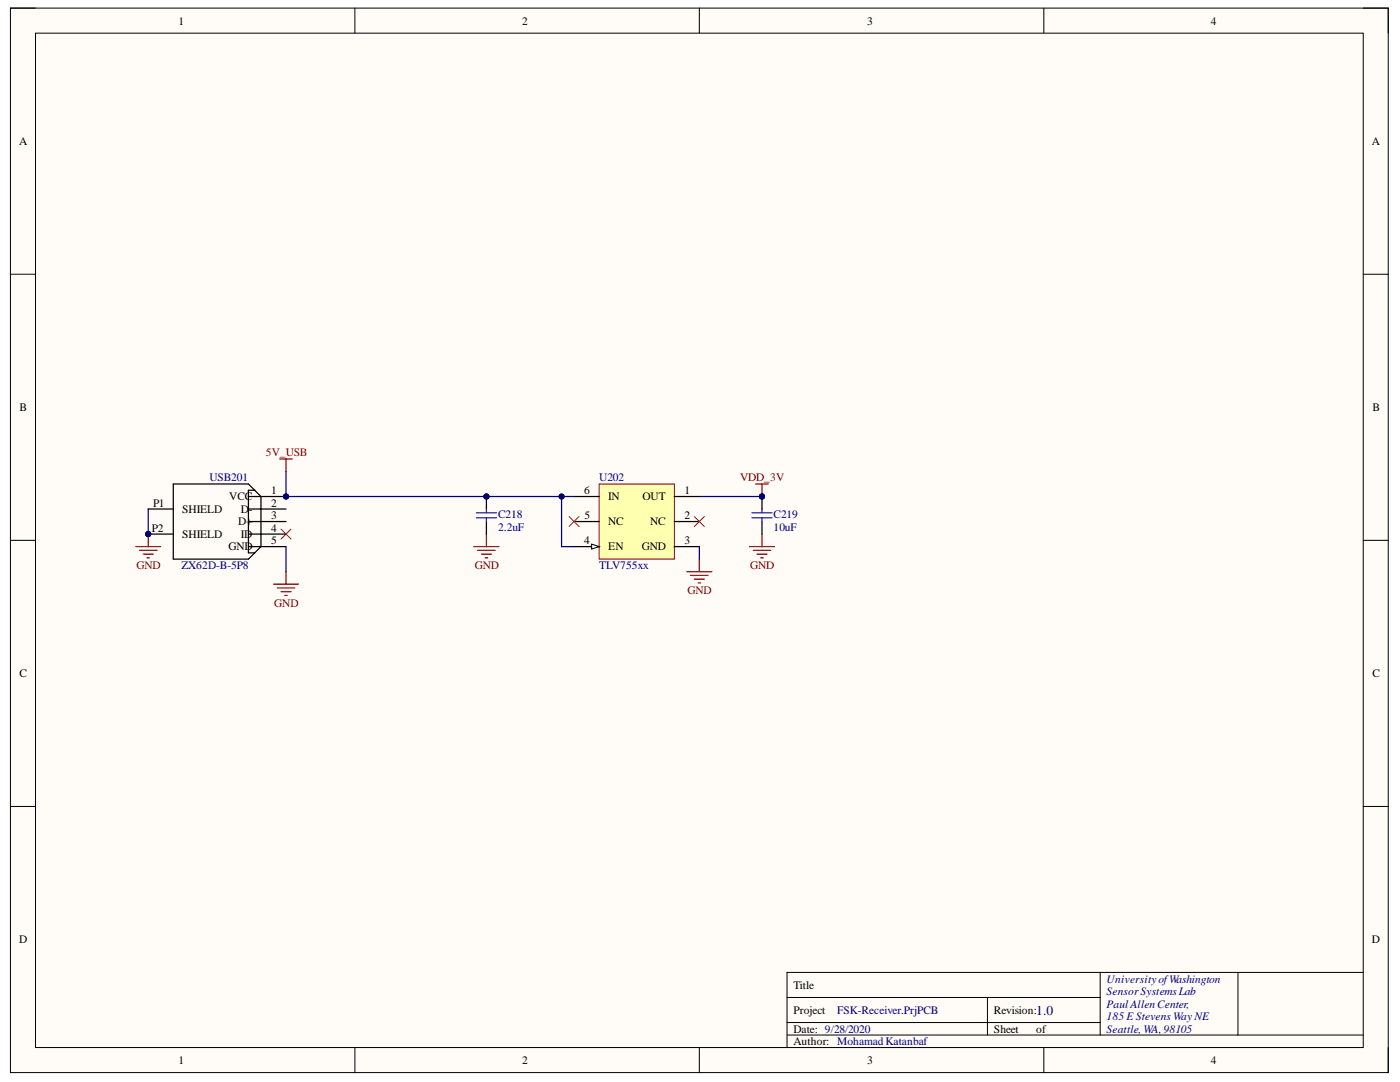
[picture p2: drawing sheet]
<svg xmlns="http://www.w3.org/2000/svg" width="279mm" height="216mm" viewBox="0 0 279 216" stroke-linecap="round" stroke-linejoin="round" font-family="sans-serif">
<path d="M2.1 1.6h275v212.4h-275z" fill-rule="evenodd" fill="#fffcf8"/>
<path d="M2.1 1.6h275v212.4h-275z" fill="none" stroke="#000" stroke-width=".2"/>
<path d="M7.1 6.6h265v202.4h-265z" fill-rule="evenodd" fill="#fffcf8"/>
<g fill="none" stroke="#000" stroke-width=".2">
<path d="M2.1 1.6h5M7.1 6.6h265v202.4h-265zM70.8 1.6v5M139.6 1.6v5M208.3 1.6v5M272.1 1.6h5v5M2.1 54.7h5M272.1 54.7h5M2.1 107.8h5M272.1 107.8h5M2.1 160.9h5M272.1 160.9h5"/>
<path d="M157.1 199h62.5M197.1 199v7.5M219.6 194v12.5M247.1 194v12.5M272.1 194h-115v15M70.8 209v5M139.6 209v5M157.1 206.5h115M157.1 204h62.5M208.3 209v5M277.1 209v5"/>
</g>
<path d="M150.8 96.6h2.5M152.1 96.6v2.5M94.6 109.1h5M95.3 109.8h3.5M96.1 110.6h2M96.8 111.3h.5M97.1 106.6v2.5M149.6 109.1h5M150.3 109.8h3.5M151.1 110.6h2M151.8 111.3h.5M152.1 106.6v2.5" fill="none" stroke="#800000" stroke-width=".25"/>
<circle cx="152.1" cy="99.1" r=".5" fill="#000080"/>
<circle cx="152.1" cy="99.1" r=".5" fill="none" stroke="#000080" stroke-width=".2"/>
<path d="M55.8 91.6h2.5M57.1 91.6v2.5M27.1 109.1h5M27.8 109.8h3.5M28.6 110.6h2M29.3 111.3h.5M29.6 106.6v2.5M54.6 116.6h5M55.3 117.3h3.5M56.1 118.1h2M56.8 118.8h.5M57.1 114.1v2.5" fill="none" stroke="#800000" stroke-width=".25"/>
<path d="M56.1 105.6l2 2M58.1 105.6l-2 2" fill="none" stroke="#f00" stroke-width=".2"/>
<circle cx="29.6" cy="106.6" r=".5" fill="#000080"/>
<circle cx="29.6" cy="106.6" r=".5" fill="none" stroke="#000080" stroke-width=".2"/>
<circle cx="57.1" cy="99.1" r=".5" fill="#000080"/>
<circle cx="57.1" cy="99.1" r=".5" fill="none" stroke="#000080" stroke-width=".2"/>
<circle cx="29.6" cy="106.6" r=".5" fill="#000080"/>
<circle cx="29.6" cy="106.6" r=".5" fill="none" stroke="#000080" stroke-width=".2"/>
<path d="M49.6 99.1h7.5M50.8 97.8h-1.2v12.5h1.2M50.8 97.8l1.3 1.3v10l-2.5 2.5M50.8 97.8l-1.2-1.2h-15v15M49.6 109.1h7.5M49.6 106.6h7.5M49.6 104.1h7.5M49.6 101.6h7.5" fill="none" stroke="#000" stroke-width=".25"/>
<circle cx="57.1" cy="99.1" r=".5" fill="#000080"/>
<circle cx="57.1" cy="99.1" r=".5" fill="none" stroke="#000080" stroke-width=".2"/>
<path d="M29.6 106.6h5" fill="none" stroke="#000" stroke-width=".25"/>
<circle cx="29.6" cy="106.6" r=".5" fill="#000080"/>
<circle cx="29.6" cy="106.6" r=".5" fill="none" stroke="#000080" stroke-width=".2"/>
<path d="M29.6 101.6h5M34.6 111.6h15" fill="none" stroke="#000" stroke-width=".25"/>
<path d="M137.1 114.1h5M137.8 114.8h3.5M138.6 115.6h2M139.3 116.3h.5M139.6 111.6v2.5" fill="none" stroke="#800000" stroke-width=".25"/>
<circle cx="152.1" cy="99.1" r=".5" fill="#000080"/>
<circle cx="152.1" cy="99.1" r=".5" fill="none" stroke="#000080" stroke-width=".2"/>
<path d="M152.1 99.1v2.5" fill="none" stroke="#000" stroke-width=".25"/>
<circle cx="152.1" cy="99.1" r=".5" fill="#000080"/>
<circle cx="152.1" cy="99.1" r=".5" fill="none" stroke="#000080" stroke-width=".2"/>
<path d="M152.1 104.1v2.5" fill="none" stroke="#000" stroke-width=".25"/>
<path d="M150.1 103.3h4M150.1 102.3h4M152.1 101.6v.7M152.1 103.3v.8" fill="none" stroke="#00f" stroke-width=".25"/>
<circle cx="97.1" cy="99.1" r=".5" fill="#000080"/>
<circle cx="97.1" cy="99.1" r=".5" fill="none" stroke="#000080" stroke-width=".2"/>
<path d="M97.1 99.1v2.5" fill="none" stroke="#000" stroke-width=".25"/>
<circle cx="97.1" cy="99.1" r=".5" fill="#000080"/>
<circle cx="97.1" cy="99.1" r=".5" fill="none" stroke="#000080" stroke-width=".2"/>
<path d="M97.1 104.1v2.5" fill="none" stroke="#000" stroke-width=".25"/>
<path d="M95.1 103.3h4M95.1 102.3h4M97.1 101.6v.7M97.1 103.3v.8" fill="none" stroke="#00f" stroke-width=".25"/>
<path d="M119.6 96.6h15v15h-15z" fill-rule="evenodd" fill="#ffffb0"/>
<path d="M119.6 96.6h15v15h-15z" fill="none" stroke="#800000" stroke-width=".2"/>
<path d="M114.6 99.1h5M114.6 109.1h5" fill="none" stroke="#000" stroke-width=".25"/>
<path d="M118.1 108.6l1.5 .5-1.5 .5z" fill="#f8fcff"/>
<path d="M118.1 108.6l1.5 .5-1.5 .5z" fill="none" stroke="#000" stroke-width=".2"/>
<path d="M134.6 99.1h5M114.6 104.1h5M134.6 109.1h5M134.6 104.1h5" fill="none" stroke="#000" stroke-width=".25"/>
<path d="M113.6 103.1l2 2M115.6 103.1l-2 2M138.6 103.1l2 2M140.6 103.1l-2 2" fill="none" stroke="#f00" stroke-width=".2"/>
<path d="M139.6 99.1h12.5" fill="none" stroke="#000080" stroke-width=".25"/>
<circle cx="152.1" cy="99.1" r=".5" fill="#000080"/>
<circle cx="152.1" cy="99.1" r=".5" fill="none" stroke="#000080" stroke-width=".2"/>
<path d="M29.6 101.6v5" fill="none" stroke="#000080" stroke-width=".25"/>
<circle cx="29.6" cy="106.6" r=".5" fill="#000080"/>
<circle cx="29.6" cy="106.6" r=".5" fill="none" stroke="#000080" stroke-width=".2"/>
<path d="M112.1 99.1h2.5M57.1 109.1v5" fill="none" stroke="#000080" stroke-width=".25"/>
<circle cx="112.1" cy="99.1" r=".5" fill="#000080"/>
<circle cx="112.1" cy="99.1" r=".5" fill="none" stroke="#000080" stroke-width=".2"/>
<path d="M57.1 94.1v5h55v10h2.5M139.6 109.1v2.5" fill="none" stroke="#000080" stroke-width=".25"/>
<circle cx="112.1" cy="99.1" r=".5" fill="#000080"/>
<circle cx="112.1" cy="99.1" r=".5" fill="none" stroke="#000080" stroke-width=".2"/>
<circle cx="97.1" cy="99.1" r=".5" fill="#000080"/>
<circle cx="97.1" cy="99.1" r=".5" fill="none" stroke="#000080" stroke-width=".2"/>
<circle cx="57.1" cy="99.1" r=".5" fill="#000080"/>
<circle cx="57.1" cy="99.1" r=".5" fill="none" stroke="#000080" stroke-width=".2"/>
<text font-size="2.7" fill="#000080" x="206.8" y="202.4">1.0</text>
<g font-size="2.3">
<text x="35.6" y="4.9">1</text>
<text x="104.2" y="4.9">2</text>
<text x="173.1" y="4.9">3</text>
<text x="241.7" y="4.9">4</text>
<text x="3.8" y="28.9">A</text>
<text x="273.8" y="28.9">A</text>
<text x="3.9" y="82">B</text>
<text x="273.9" y="82">B</text>
<text x="30.5" y="101.1">P1</text>
<text x="45.8" y="99.9">VCC</text>
<text x="54.1" y="101.1">2</text>
<text x="54.1" y="98.6">1</text>
<text x="116.6" y="98.6">6</text>
<text x="121.4" y="99.9">IN</text>
<text x="128.2" y="99.9">OUT</text>
<text x="136.6" y="98.6">1</text>
<text x="30.3" y="106.1">P2</text>
<text x="36.4" y="107.3">SHIELD</text>
<text x="36.4" y="102.3">SHIELD</text>
<text x="47.5" y="104.9">D+</text>
<text x="48" y="107.3">ID</text>
<text x="48" y="102.3">D</text>
<text x="49.7" y="102.3">-</text>
<text x="54.1" y="106.1">4</text>
<text x="54.1" y="103.6">3</text>
<text x="116.6" y="103.6">5</text>
<text x="121.4" y="104.9">NC</text>
<text x="129.8" y="104.9">NC</text>
<text x="136.6" y="103.6">2</text>
<text x="45.6" y="109.8">GND</text>
<text x="54.1" y="108.6">5</text>
<text x="116.6" y="108.6">4</text>
<text x="121.4" y="109.8">EN</text>
<text x="128.1" y="109.8">GND</text>
<text x="136.6" y="108.6">3</text>
<text x="3.9" y="135.1">C</text>
<text x="273.9" y="135.1">C</text>
<text x="3.8" y="188.2">D</text>
<text x="273.8" y="188.2">D</text>
<text x="158.3" y="197.3">Title</text>
<text x="158.3" y="202.3">Project</text>
<text x="198.4" y="202.3">Revision:</text>
<text x="158.3" y="208.5">Author: MohamadKatanbaf</text>
<text x="158.3" y="206.1">Date: 9/28/2020</text>
<text x="198.4" y="206.1">Sheet</text>
<text x="206.8" y="206.1">of</text>
<text x="35.6" y="212.3">1</text>
<text x="104.2" y="212.3">2</text>
<text x="173.1" y="212.3">3</text>
<text x="241.7" y="212.3">4</text>
</g>
<g font-size="2.3" fill="#800000">
<text x="53" y="91.1">5V_USB</text>
<text x="147.7" y="96.1">VDD_3V</text>
<text x="27.2" y="113.6">GND</text>
<text x="94.7" y="113.6">GND</text>
<text x="149.7" y="113.6">GND</text>
<text x="137.2" y="118.6">GND</text>
<text x="54.7" y="121.1">GND</text>
</g>
<g font-size="2.3" fill="#000080">
<text x="41.8" y="96.1">USB201</text>
<text x="119.6" y="96.1">U202</text>
<text x="99.4" y="105.9">2.2uF</text>
<text x="99.4" y="103.3">C218</text>
<text x="154.4" y="105.9">10uF</text>
<text x="154.4" y="103.3">C219</text>
<text x="36.2" y="113.6">ZX62D-B-5P8</text>
<text x="119.6" y="113.6">TLV755xx</text>
<text x="220.9" y="196.1">UniversityofWashington</text>
<text x="167.1" y="202.3">FSK-Receiver.PrjPCB</text>
<text x="220.9" y="198.5">SensorSystemsLab</text>
<text x="220.9" y="201.1">PaulAllenCenter,</text>
<text x="220.9" y="203.5">185 E Stevens WayNE</text>
<text x="220.9" y="206.1">Seattle, WA,98105</text>
</g>
</svg>
